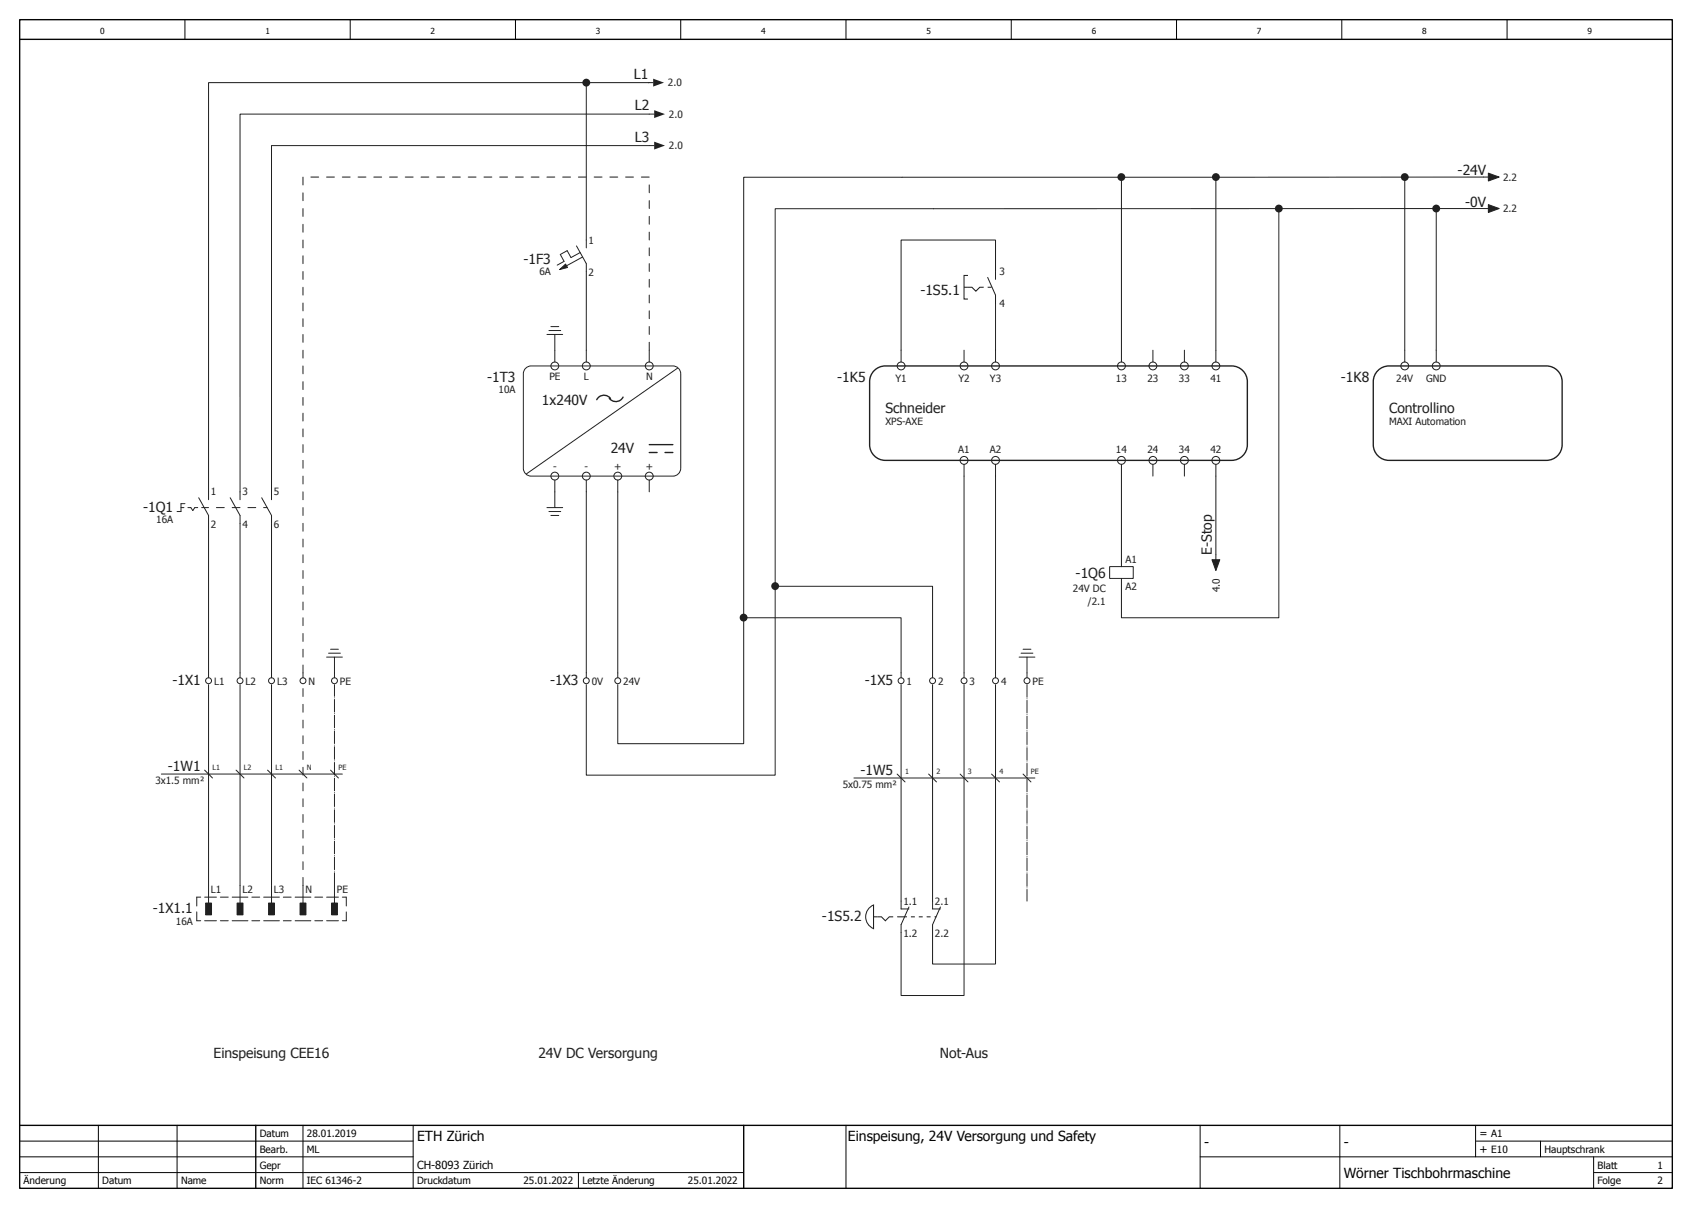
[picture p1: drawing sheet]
<svg xmlns="http://www.w3.org/2000/svg" width="430mm" height="307mm" viewBox="0 0 430 307" stroke-linecap="round" stroke-linejoin="round" font-family="sans-serif">
<!-- layer: Plan Rahmen -->
<g fill="none" stroke="#040503" stroke-width=".25">
<path d="M47 5v5M89 5v5M131 5v5M173 5v5M215 5v5M257 5v5M299 5v5M341 5v5M383 5v5M5 298h184M5 294h100M5 290h100"/>
<path d="M25 286v16M45 286v16M77 286v16M105 286v16M147 298v4M215 286v16M305 294h120M305 286v16M340.5 286v16M375 286v8M375 290h50M391.5 290v4"/>
<path d="M405 298h20M405 294v8"/>
</g>
<path d="M5 5h420v297h-420zM5 10h420M5 286h420M65 286v16M189 286v16" fill="none" stroke="#040503" stroke-width=".35"/>
<!-- layer: Symbole -->
<g fill="none" stroke="#231f20" stroke-width=".25">
<path d="M46 129h.8M47 128h-1v2h-1M47.7 129h.8l.5 .7 .5-.7h.8M50.5 126.5l2.5 4.5v2M51.2 129h1.8M53 125v2M55 129h2M58.5 126.5l2.5 4.5v2M59 129h2M61 125v2M63 129h2M66.5 126.5l2.5 4.5v2"/>
<path d="M67 129h.9M69 125v2M53 171v1.2M61 171v1.2M69 171v1.2M77 171v1.2M85 171v1.2M50 228h1M52 228h3M52 234h3M53 225v4.5M56 228h2"/>
<path d="M56 234h2M59 234h4M60.3 229.5h1.5v3h-1.5zM61 225v4.5M64 228h2M72 228h2M75 228h4M75 234h4M77 225v4.5M80 228h2M80 234h2M83 228h3"/>
<path d="M83 234h3M85 225v4.5M87 228h1v2.2M88 231.7v2.3h-1"/>
<circle cx="53" cy="173" r=".75"/>
<circle cx="61" cy="173" r=".75"/>
<circle cx="69" cy="173" r=".75"/>
<circle cx="77" cy="173" r=".75"/>
<circle cx="85" cy="173" r=".75"/>
</g>
<path d="M60.3 229.5h1.5v3h-1.5z" fill-rule="evenodd" fill="#231f20"/>
<path d="M52.3 229.5h1.5v3h-1.5z" fill="none" stroke="#231f20" stroke-width=".25"/>
<path d="M52.3 229.5h1.5v3h-1.5z" fill-rule="evenodd" fill="#231f20"/>
<path d="M76.3 229.5h1.5v3h-1.5z" fill="none" stroke="#231f20" stroke-width=".25"/>
<path d="M76.3 229.5h1.5v3h-1.5z" fill-rule="evenodd" fill="#231f20"/>
<path d="M64 234h2M84.3 229.5h1.5v3h-1.5z" fill="none" stroke="#231f20" stroke-width=".25"/>
<path d="M84.3 229.5h1.5v3h-1.5z" fill-rule="evenodd" fill="#231f20"/>
<path d="M50 228v2.2M59 228h4M68.3 229.5h1.5v3h-1.5zM69 225v4.5" fill="none" stroke="#231f20" stroke-width=".25"/>
<path d="M68.3 229.5h1.5v3h-1.5z" fill-rule="evenodd" fill="#231f20"/>
<path d="M142.2 68.5l1.5-1.4 .5 .9zM146.5 62.5l2.5 4.5v2M147.4 64.2l-2.3 1.3-1-1.8-1.7 1 1 1.7M148.1 65.3l-4.1 2.2M149 61v2M50 231.7v2.3h1M67 234h4M67 228h4M72 234h2" fill="none" stroke="#231f20" stroke-width=".25"/>
<path d="M142.2 68.5l1.5-1.4 .5 .9z" fill="#231f20"/>
<g fill="none" stroke="#231f20" stroke-width=".25">
<path d="M143.4 66.4l-1.8 1M133.6 93.6l.9-.5 .5-.1h36a2 2 0 0 1 2 2v24a2 2 0 0 1-2 2h-36a2 2 0 0 1-2-2v-24l.1-.5zM139 85h4M139.5 84h3M140 83h2M141 85v7M149 89v3M165 89v3M172.2 93.6l-38.4 26.8M229 89v3M245 89v3M253 89v3"/>
<path d="M285 89v3M293 89v3M301 89v3M309 89v3M245 118v3M253 118v3M285 118v3M293 118v3M301 118v3M309 118v3M139 129h4M139.5 130h3"/>
<path d="M140 131h2M141 122v7M149 122v3M157 122v3M165 122v3M83 167h4M83.5 166h3M84 165h2M85 167v4M149 171v1.2M157 171v1.2M41 196.7h46"/>
<path d="M52 195.7l2 2M60 195.7l2 2M68 195.7l2 2M76 195.7l2 2M84 195.7l2 2M217 197.7h46M228 196.7l2 2M236 196.7l2 2M244 196.7l2 2M252 196.7l2 2M260 196.7l2 2"/>
<circle cx="141" cy="93" r="1"/>
<circle cx="149" cy="93" r="1"/>
<circle cx="165" cy="93" r="1"/>
<circle cx="229" cy="93" r="1"/>
<circle cx="245" cy="93" r="1"/>
<circle cx="253" cy="93" r="1"/>
<circle cx="285" cy="93" r="1"/>
<circle cx="293" cy="93" r="1"/>
<circle cx="301" cy="93" r="1"/>
<circle cx="309" cy="93" r="1"/>
<circle cx="245" cy="117" r="1"/>
<circle cx="253" cy="117" r="1"/>
<circle cx="285" cy="117" r="1"/>
<circle cx="293" cy="117" r="1"/>
<circle cx="301" cy="117" r="1"/>
<circle cx="309" cy="117" r="1"/>
<circle cx="141" cy="121" r="1"/>
<circle cx="149" cy="121" r="1"/>
<circle cx="157" cy="121" r="1"/>
<circle cx="165" cy="121" r="1"/>
<circle cx="149" cy="173" r=".75"/>
<circle cx="157" cy="173" r=".75"/>
</g>
<path d="M222.2 94.2a4 4 0 0 1 2.8-1.2h88a4 4 0 0 1 4 4v16a4 4 0 0 1-4 4h-88a4 4 0 0 1-4-4v-16a4 4 0 0 1 1.2-2.8zM155.1 101.3a2.06 2.06 0 0 0-3.4 .3M158.3 100.9a2.06 2.06 0 0 1-3.4 .3M165 113h6M165 115h2M169 115h2" fill="none" stroke="#231f20" stroke-width=".35"/>
<circle cx="149" cy="21" r="1" fill="#231f20"/>
<path d="M166.3 36l2.7 1-2.7 1z" fill="#231f20"/>
<path d="M165 37h1.2" fill="none" stroke="#231f20" stroke-width=".25"/>
<path d="M166.3 28l2.7 1-2.7 1z" fill="#231f20"/>
<path d="M165 29h1.2" fill="none" stroke="#231f20" stroke-width=".25"/>
<path d="M166 20l2.7 1-2.7 1z" fill="#231f20"/>
<path d="M164.8 21h1.2" fill="none" stroke="#231f20" stroke-width=".25"/>
<g fill="#231f20">
<circle cx="197" cy="149" r="1"/>
<circle cx="309" cy="45" r="1"/>
</g>
<g fill="none" stroke="#231f20" stroke-width=".25">
<path d="M229 171v1.2M237 171v1.2M245 171v1.2M253 171v1.2M259 167h4M259.5 166h3M260 165h2M261 167v5.2M229 229v2h2M231 230.5l-2 4.5v2M237 229v2h2M239 230.5l-2 4.5v2"/>
<circle cx="229" cy="173" r=".75"/>
<circle cx="237" cy="173" r=".75"/>
<circle cx="245" cy="173" r=".75"/>
<circle cx="253" cy="173" r=".75"/>
<circle cx="261" cy="173" r=".75"/>
</g>
<path d="M221.1 230.6l.9-.6v6a3.2 3.2 0 0 1-.9-5.4zM222 233h2l1 1 1-1h1M228 233h2.5M237.5 233h.5" fill="none" stroke="#231f20" stroke-width=".26"/>
<path d="M231.5 233h5.5" fill="none" stroke="#231f20" stroke-width=".26" stroke-dasharray="1 1" stroke-linecap="butt"/>
<g fill="#231f20">
<circle cx="189" cy="157" r="1"/>
<circle cx="285" cy="45" r="1"/>
</g>
<path d="M282 144h6v3h-6zM285 141v3M285 147v2M308 142.2h2l-1 2.8z" fill="none" stroke="#231f20" stroke-width=".25"/>
<path d="M308 142.2h2l-1 2.8z" fill="#231f20"/>
<path d="M309 141v1.2" fill="none" stroke="#231f20" stroke-width=".25"/>
<circle cx="325" cy="53" r="1" fill="#231f20"/>
<path d="M378.2 52l2.8 1-2.8 1z" fill="none" stroke="#231f20" stroke-width=".25"/>
<path d="M378.2 52l2.8 1-2.8 1z" fill="#231f20"/>
<path d="M377 53h1.2M378.2 44l2.8 1-2.8 1z" fill="none" stroke="#231f20" stroke-width=".25"/>
<path d="M378.2 44l2.8 1-2.8 1z" fill="#231f20"/>
<g fill="none" stroke="#231f20" stroke-width=".25">
<path d="M377 45h1.2M251 70.5l2 4.5v2M253 69v2M357 89v3M365 89v3"/>
<circle cx="357" cy="93" r="1"/>
<circle cx="365" cy="93" r="1"/>
</g>
<path d="M245 73h2l1 1 1-1h1M246 70h-1v6h1M252 73h-1" fill="none" stroke="#231f20" stroke-width=".26"/>
<path d="M350.2 94.2a4 4 0 0 1 2.8-1.2h40a4 4 0 0 1 4 4v16a4 4 0 0 1-4 4h-40a4 4 0 0 1-4-4v-16a4 4 0 0 1 1.2-2.8z" fill="none" stroke="#231f20" stroke-width=".35"/>
<g fill="#231f20">
<circle cx="357" cy="45" r="1"/>
<circle cx="365" cy="53" r="1"/>
</g>
<!-- layer: Linien -->
<g fill="none" stroke="#231f20" stroke-width=".25">
<path d="M149 21v40M165 29h-104v96M165 37h-96v88M165 21h-112v104M285 45v44M325 53v104h-40v-8M357 45v44M365 53v36M377 45h-68M377 53h-180v144h-48v-23M149 69v20M253 69v-8h-24v28"/>
<path d="M253 77v12M309 89v-44h-120v144h-32v-15M53 133v38M61 133v38M69 133v38M149 125v46M157 125v46M245 121v50M253 121v50M285 121v20M309 121v20M189 157h40v14"/>
<path d="M197 149h40v22M53 174v51M61 174v51M69 174v51M229 174v55M237 174v55M245 174v79h-16v-16M253 174v71h-16v-8"/>
</g>
<path d="M77 171v-126h88v44M77 225v-51" fill="none" stroke="#231f20" stroke-width=".25" stroke-dasharray="2 2"/>
<path d="M261 174v55M85 225v-51" fill="none" stroke="#231f20" stroke-width=".25" stroke-dasharray="3.2 .4 0 .4"/>
<g font-size="3.5" fill="#231f20">
<text x="161.1" y="20">L1</text>
<text x="161.3" y="28">L2</text>
<text x="161.3" y="36">L3</text>
<text x="370.4" y="44.5">-24V</text>
<text x="372.3" y="52.5">-0V</text>
<text x="133" y="67">-1F3</text>
<text x="233.9" y="75">-1S5.1</text>
<text x="123.8" y="97">-1T3</text>
<text x="212.8" y="97">-1K5</text>
<text x="340.8" y="97">-1K8</text>
<text x="137.7" y="103">1x240V</text>
<text x="225" y="105">Schneider</text>
<text x="353" y="105">Controllino</text>
<text x="155.2" y="115">24V</text>
<text x="36.4" y="130">-1Q1</text>
<text x="308" y="141" transform="rotate(-90 308 141)">E-Stop</text>
<text x="273.4" y="147">-1Q6</text>
<text x="43.8" y="174">-1X1</text>
<text x="139.8" y="174">-1X3</text>
<text x="219.8" y="174">-1X5</text>
<text x="42.7" y="196">-1W1</text>
<text x="218.7" y="197">-1W5</text>
<text x="38.8" y="232">-1X1.1</text>
<text x="208.9" y="234">-1S5.2</text>
<text x="54.3" y="269">Einspeisung CEE16</text>
<text x="136.8" y="269">24V DC Versorgung</text>
<text x="238.9" y="269">Not-Aus</text>
</g>
<g font-size="3.5" fill="#040503">
<text x="106" y="290">ETH Zürich</text>
<text x="215.5" y="290">Einspeisung, 24V Versorgung und Safety</text>
<text x="306" y="291.5">-</text>
<text x="341.5" y="291.5">-</text>
<text x="341.5" y="299.5">Wörner Tischbohrmaschine</text>
</g>
<g font-size="2.8" fill="#040503">
<text x="376" y="293">+ E10</text>
<text x="376" y="289">= A1</text>
<text x="106" y="297">CH-8093 Zürich</text>
</g>
<g font-size="2.5" fill="#231f20">
<text x="169.8" y="22">2.0</text>
<text x="170" y="30">2.0</text>
<text x="170" y="38">2.0</text>
<text x="382" y="46">2.2</text>
<text x="382" y="54">2.2</text>
<text x="149.6" y="61.9">1</text>
<text x="137.1" y="70">6A</text>
<text x="149.6" y="70.2">2</text>
<text x="254" y="70">3</text>
<text x="254" y="78">4</text>
<text x="126.7" y="100">10A</text>
<text x="139.6" y="96.6">PE</text>
<text x="148.4" y="96.6">L</text>
<text x="164.2" y="96.6">N</text>
<text x="227.6" y="97">Y1</text>
<text x="243.6" y="97">Y2</text>
<text x="251.6" y="97">Y3</text>
<text x="283.6" y="97">13</text>
<text x="291.6" y="97">23</text>
<text x="299.6" y="97">33</text>
<text x="307.6" y="97">41</text>
<text x="354.9" y="97">24V</text>
<text x="362.4" y="97">GND</text>
<text x="225" y="108">XPS-AXE</text>
<text x="353" y="108">MAXI Automation</text>
<text x="140.6" y="119.5">-</text>
<text x="148.6" y="119.5">-</text>
<text x="156.1" y="119.5">+</text>
<text x="164.1" y="119.5">+</text>
<text x="243.5" y="115">A1</text>
<text x="251.5" y="115">A2</text>
<text x="283.6" y="115">14</text>
<text x="291.6" y="115">24</text>
<text x="299.6" y="115">34</text>
<text x="307.6" y="115">42</text>
<text x="53.6" y="125.9">1</text>
<text x="61.6" y="125.9">3</text>
<text x="69.6" y="125.9">5</text>
<text x="39.7" y="133">16A</text>
<text x="53.6" y="134.2">2</text>
<text x="61.6" y="134.2">4</text>
<text x="69.6" y="134.2">6</text>
<text x="286" y="143">A1</text>
<text x="286" y="150">A2</text>
<text x="272.7" y="150.5">24V DC</text>
<text x="276.5" y="153.8">/2.1</text>
<text x="310" y="150.5" transform="rotate(-90 310 150.5)">4.0</text>
<text x="54.4" y="174">L1</text>
<text x="62.4" y="174">L2</text>
<text x="70.4" y="174">L3</text>
<text x="78.4" y="174">N</text>
<text x="86.4" y="174">PE</text>
<text x="150.4" y="174">0V</text>
<text x="158.4" y="174">24V</text>
<text x="230.4" y="174">1</text>
<text x="238.4" y="174">2</text>
<text x="246.4" y="174">3</text>
<text x="254.4" y="174">4</text>
<text x="262.4" y="174">PE</text>
<text x="39.5" y="199.4">3x1.5 mm²</text>
<text x="214.2" y="200.4">5x0.75 mm²</text>
<text x="53.6" y="226.9">L1</text>
<text x="61.6" y="226.9">L2</text>
<text x="69.6" y="226.9">L3</text>
<text x="77.6" y="226.9">N</text>
<text x="85.6" y="226.9">PE</text>
<text x="229.6" y="229.9">1.1</text>
<text x="237.6" y="229.9">2.1</text>
<text x="44.7" y="235">16A</text>
<text x="229.6" y="238.2">1.2</text>
<text x="237.6" y="238.2">2.2</text>
</g>
<g font-size="2.5" fill="#040503">
<text x="66" y="293">Bearb.</text>
<text x="66" y="289">Datum</text>
<text x="78" y="293">ML</text>
<text x="78" y="289">28.01.2019</text>
<text x="392.5" y="293">Hauptschrank</text>
<text x="66" y="297">Gepr</text>
<text x="406" y="297">Blatt</text>
<text x="421.3" y="297">1</text>
<text x="6" y="301">Änderung</text>
<text x="26" y="301">Datum</text>
<text x="46" y="301">Name</text>
<text x="66" y="301">Norm</text>
<text x="78" y="301">IEC 61346-2</text>
<text x="106" y="301">Druckdatum</text>
<text x="133" y="301">25.01.2022</text>
<text x="148" y="301">Letzte Änderung</text>
<text x="174.8" y="301">25.01.2022</text>
<text x="406" y="301">Folge</text>
<text x="421.3" y="301">2</text>
</g>
<g font-size="2.1" fill="#040503">
<text x="25.4" y="8.6">0</text>
<text x="67.4" y="8.6">1</text>
<text x="109.4" y="8.6">2</text>
<text x="151.4" y="8.6">3</text>
<text x="193.4" y="8.6">4</text>
<text x="235.4" y="8.6">5</text>
<text x="277.4" y="8.6">6</text>
<text x="319.4" y="8.6">7</text>
<text x="361.4" y="8.6">8</text>
<text x="403.4" y="8.6">9</text>
</g>
<g font-size="1.8" fill="#231f20">
<text x="54" y="195.7">L1</text>
<text x="62" y="195.7">L2</text>
<text x="70" y="195.7">L1</text>
<text x="78" y="195.7">N</text>
<text x="86" y="195.7">PE</text>
<text x="230" y="196.7">1</text>
<text x="238" y="196.7">2</text>
<text x="246" y="196.7">3</text>
<text x="254" y="196.7">4</text>
<text x="262" y="196.7">PE</text>
</g>
</svg>
